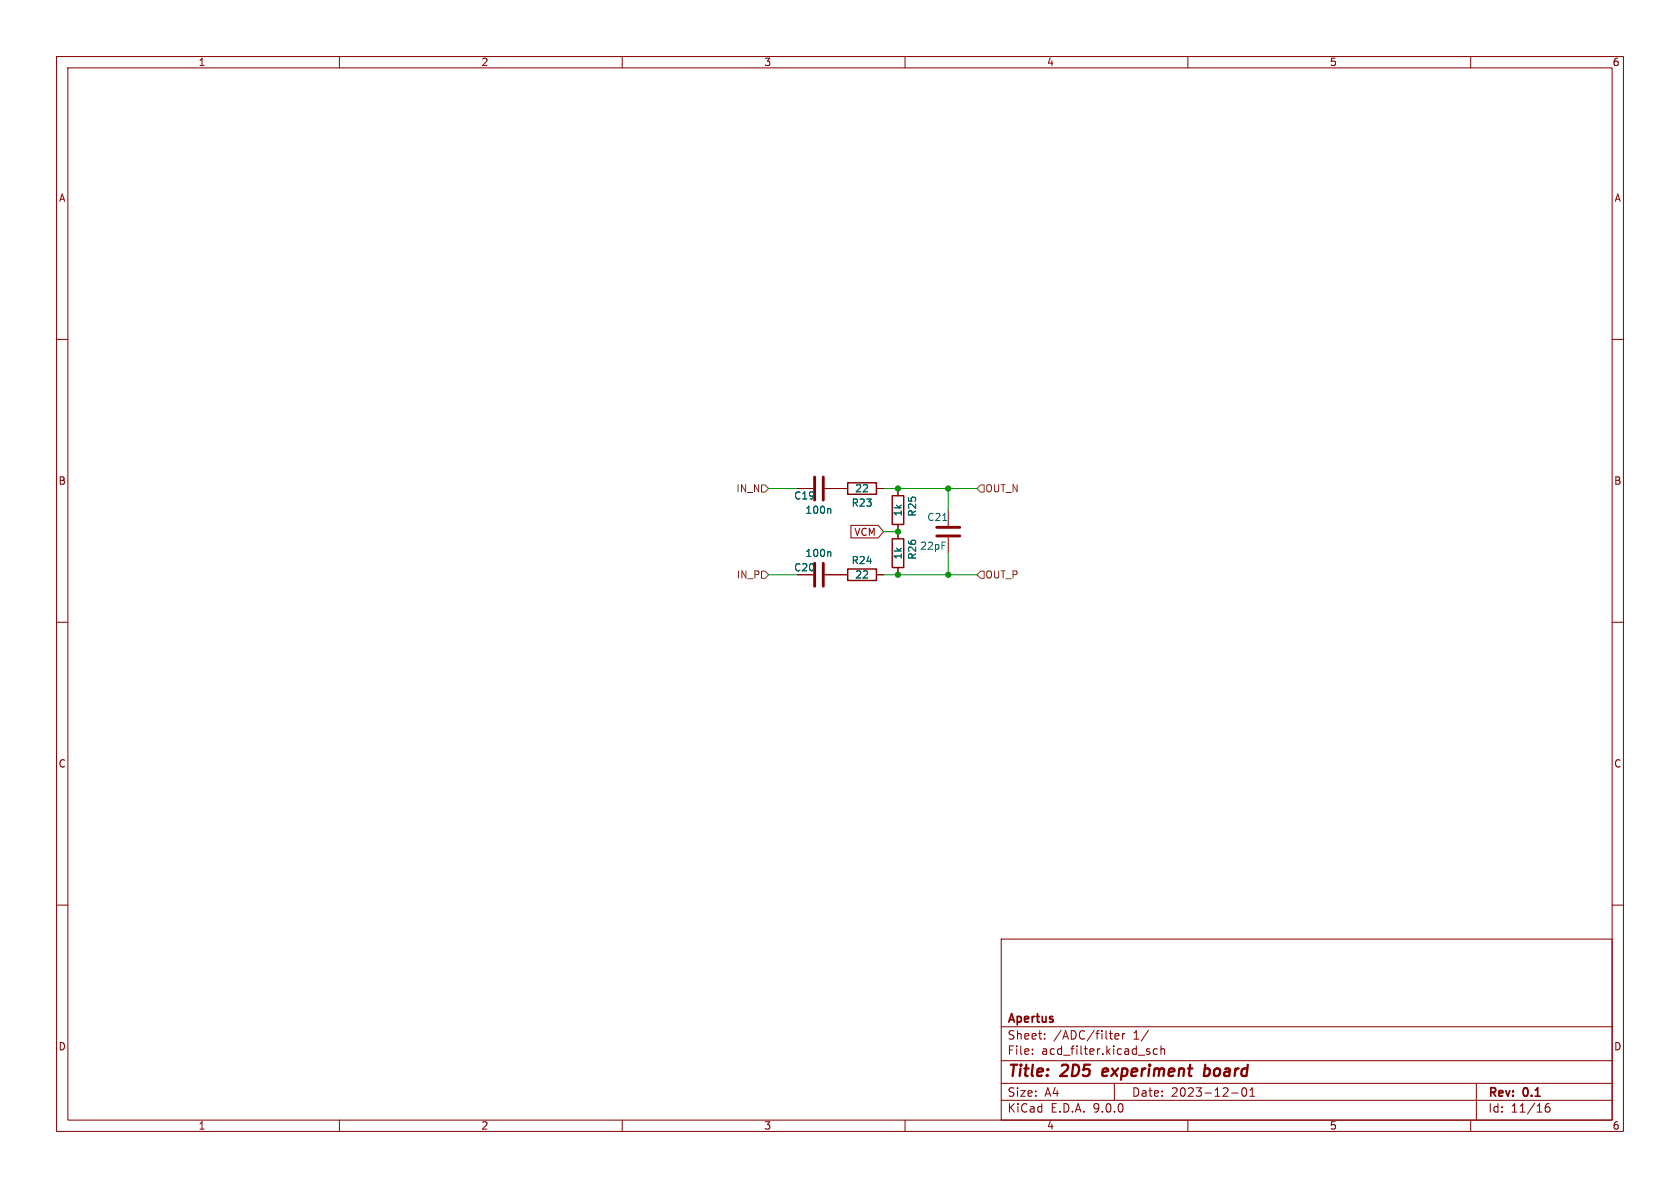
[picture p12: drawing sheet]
<svg xmlns="http://www.w3.org/2000/svg" width="297mm" height="210mm" viewBox="0 0 297 210" stroke-linecap="round" stroke-linejoin="round" font-family="sans-serif">
<g fill="none" stroke="#840000" stroke-width=".18">
<path d="M10 10h277v190h-277zM12 12h273v186h-273zM60 10v2M110 10v2M160 10v2M210 10v2M260 10v2M10 60h2M285 60h2M141 86.4h2.8M145.8 86.4h4.1M150.4 92.9h4.9l.9 1.1-.9 1.1h-4.9z"/>
<path d="M154.9 86.4h1.3M158.7 86.4v1.2M158.7 92.7v2.6M167.6 90.2v2.8M167.6 95v2.8M10 110h2M145.8 101.6h4.1M154.9 101.6h1.3M158.7 100.3v1.3M285 110h2M10 160h2M177 166h108v32h-108z"/>
<path d="M285 160h2M60 198v2M110 198v2M160 198v2M177 194.5h108M177 191.5h108M177 187.5h108M177 181.5h108M182.5 186.3v.1M182.5 185.5v.1M184.7 183.6v.1M184.7 182.8v.1"/>
<path d="M196.1 182.7h.6M196.4 183.6l.3 .1M197 191.5v3M197.1 183.2l.7-.1-.1-.3-.4-.1-.2 .2 .1 .7h.5M198.5 182.7v1M198.9 182.7l-.3 .1-.1 .2M202.9 185.4l.3 .1M202.9 185.9l.3 .1 .1 .2-.2 .2h-.3M203 182.1l-1.3 2M204.6 185.5l-.4-.1-.3 .3v.4l.1 .2h.6M205.2 185.5l.3-.1 .3 .1 .1 .9M205.2 184.9v1.5"/>
<path d="M210 198v2M217.7 193.2h1.2M219.7 192.4l.2-.1a.81 .81 0 0 1 .6 .6 .81 .81 0 0 1-.3 .8l-.2 .1a.81 .81 0 0 1-.3-1.4zM221 193.8h.8M221 192.7l.4-.4v1.5M260 198v2M261 191.5v6.5M273.9 195.1a.59 .59 0 0 0-.7 .6v.6l.1 .2 .4 .1 .3-.1v-.5l-.1-.3h-.4l-.3 .3"/>
</g>
<path d="M195.1 189l-.2 .9 .2 .3M195.9 189.4l-1 .1M213 189l.2-.1 .5 .1M213.1 188.2l-.3 2M213.7 190a.66 .66 0 0 1-.9 .1" fill="none" stroke="#840000" stroke-width=".4"/>
<path d="M149.9 85.3h5v2.1h-5zM157.7 87.6h2.1v5.1h-2.1zM157.7 95.3h2.1v5h-2.1zM149.9 100.6h5v2h-5z" fill="none" stroke="#840000" stroke-width=".25"/>
<path d="M144 84.3v4.1M144 99.6v4M145.5 84.3v4.1M145.5 99.6v4M165.6 93.2h4.1M165.6 94.7h4.1" fill="none" stroke="#840000" stroke-width=".51"/>
<path d="M146.7 97.5l.2 .2v.7M146.7 89.9l.2 .2v.6M166.7 92h.7" fill="none" stroke="#006464" stroke-width=".18"/>
<path d="M134.6 85.7h.7l.6 .7-.6 .6h-.7zM173.4 85.7h.6v1.3h-.6l-.7-.6zM134.6 101h.7l.6 .6-.6 .6h-.7zM173.4 101h.6v1.2h-.6l-.7-.6z" fill="none" stroke="#725600" stroke-width=".18"/>
<path d="M135.9 86.4h5.1M156.2 86.4h16.5M156.2 94h2.5M167.6 86.4v3.8M167.6 97.8v3.8M135.9 101.6h5.1M156.2 101.6h16.5" fill="none" stroke="#009600" stroke-width=".18"/>
<g fill="#009600" stroke="#009600" stroke-width=".18">
<circle cx="167.6" cy="86.4" r=".46"/>
<circle cx="158.7" cy="86.4" r=".46"/>
<circle cx="158.7" cy="94" r=".46"/>
<circle cx="167.6" cy="101.6" r=".46"/>
<circle cx="158.7" cy="101.6" r=".46"/>
</g>
<g font-size="2.8" fill="#840000">
<text x="178" y="190.9">Title:</text>
<text x="187.7" y="190.9">2D5</text>
<text x="195.8" y="190.9">experiment</text>
<text x="214.5" y="190.9">board</text>
</g>
<g font-size="2.1" fill="#840000">
<text x="178" y="184">Sheet:</text>
<text x="178" y="181.2">Apertus</text>
<text x="186.2" y="184">/ADC/filter</text>
<text x="200.4" y="184">1/</text>
<text x="178" y="186.7">File:</text>
<text x="184.1" y="186.7">acd_filter.kicad_sch</text>
<text x="178" y="196.9">KiCad</text>
<text x="178" y="194.1">Size:</text>
<text x="184.7" y="194.1">A4</text>
<text x="185.7" y="196.9">E.D.A.</text>
<text x="193.3" y="196.9">9.0.0</text>
<text x="200" y="194.1">Date:</text>
<text x="207" y="194.1">2023-12-01</text>
<text x="263" y="194.3">Rev:</text>
<text x="263" y="196.9">Id:</text>
<text x="267.1" y="196.9">11/16</text>
<text x="269.4" y="194.3">0.1</text>
</g>
<g font-size="1.8" fill="#840000">
<text x="35" y="11.9">1</text>
<text x="85" y="11.9">2</text>
<text x="135" y="11.9">3</text>
<text x="185" y="11.9">4</text>
<text x="235" y="11.9">5</text>
<text x="285" y="11.9">6</text>
<text x="10.3" y="35.9">A</text>
<text x="285.3" y="35.9">A</text>
<text x="10.3" y="85.9">B</text>
<text x="285.3" y="85.9">B</text>
<text x="150.9" y="94.9">VCM</text>
<text x="140.3" y="101.2">C20</text>
<text x="10.3" y="135.9">C</text>
<text x="285.3" y="135.9">C</text>
<text x="10.3" y="185.9">D</text>
<text x="285.3" y="185.9">D</text>
<text x="35" y="199.9">1</text>
<text x="85" y="199.9">2</text>
<text x="135" y="199.9">3</text>
<text x="185" y="199.9">4</text>
<text x="235" y="199.9">5</text>
<text x="285" y="199.9">6</text>
</g>
<g font-size="1.8" fill="#725600">
<text x="130.1" y="87.2">IN_N</text>
<text x="174.1" y="87.2">OUT_N</text>
<text x="130.1" y="102.5">IN_P</text>
<text x="174.1" y="102.5">OUT_P</text>
</g>
<g font-size="1.8" fill="#006464">
<text x="140.3" y="88.5">C19</text>
<text x="150.5" y="89.8">R23</text>
<text x="151.1" y="87.2">22</text>
<text x="142.3" y="91">100n</text>
<text x="159.6" y="91.4" transform="rotate(-90 159.6 91.4)">1k</text>
<text x="162.2" y="91.4" transform="rotate(-90 162.2 91.4)">R25</text>
<text x="163.8" y="92.3">C21</text>
<text x="142.3" y="98.7">100n</text>
<text x="150.5" y="99.9">R24</text>
<text x="159.6" y="99" transform="rotate(-90 159.6 99)">1k</text>
<text x="162.2" y="99.1" transform="rotate(-90 162.2 99.1)">R26</text>
<text x="162.6" y="97.4">22pF</text>
<text x="151.1" y="102.5">22</text>
</g>
</svg>
